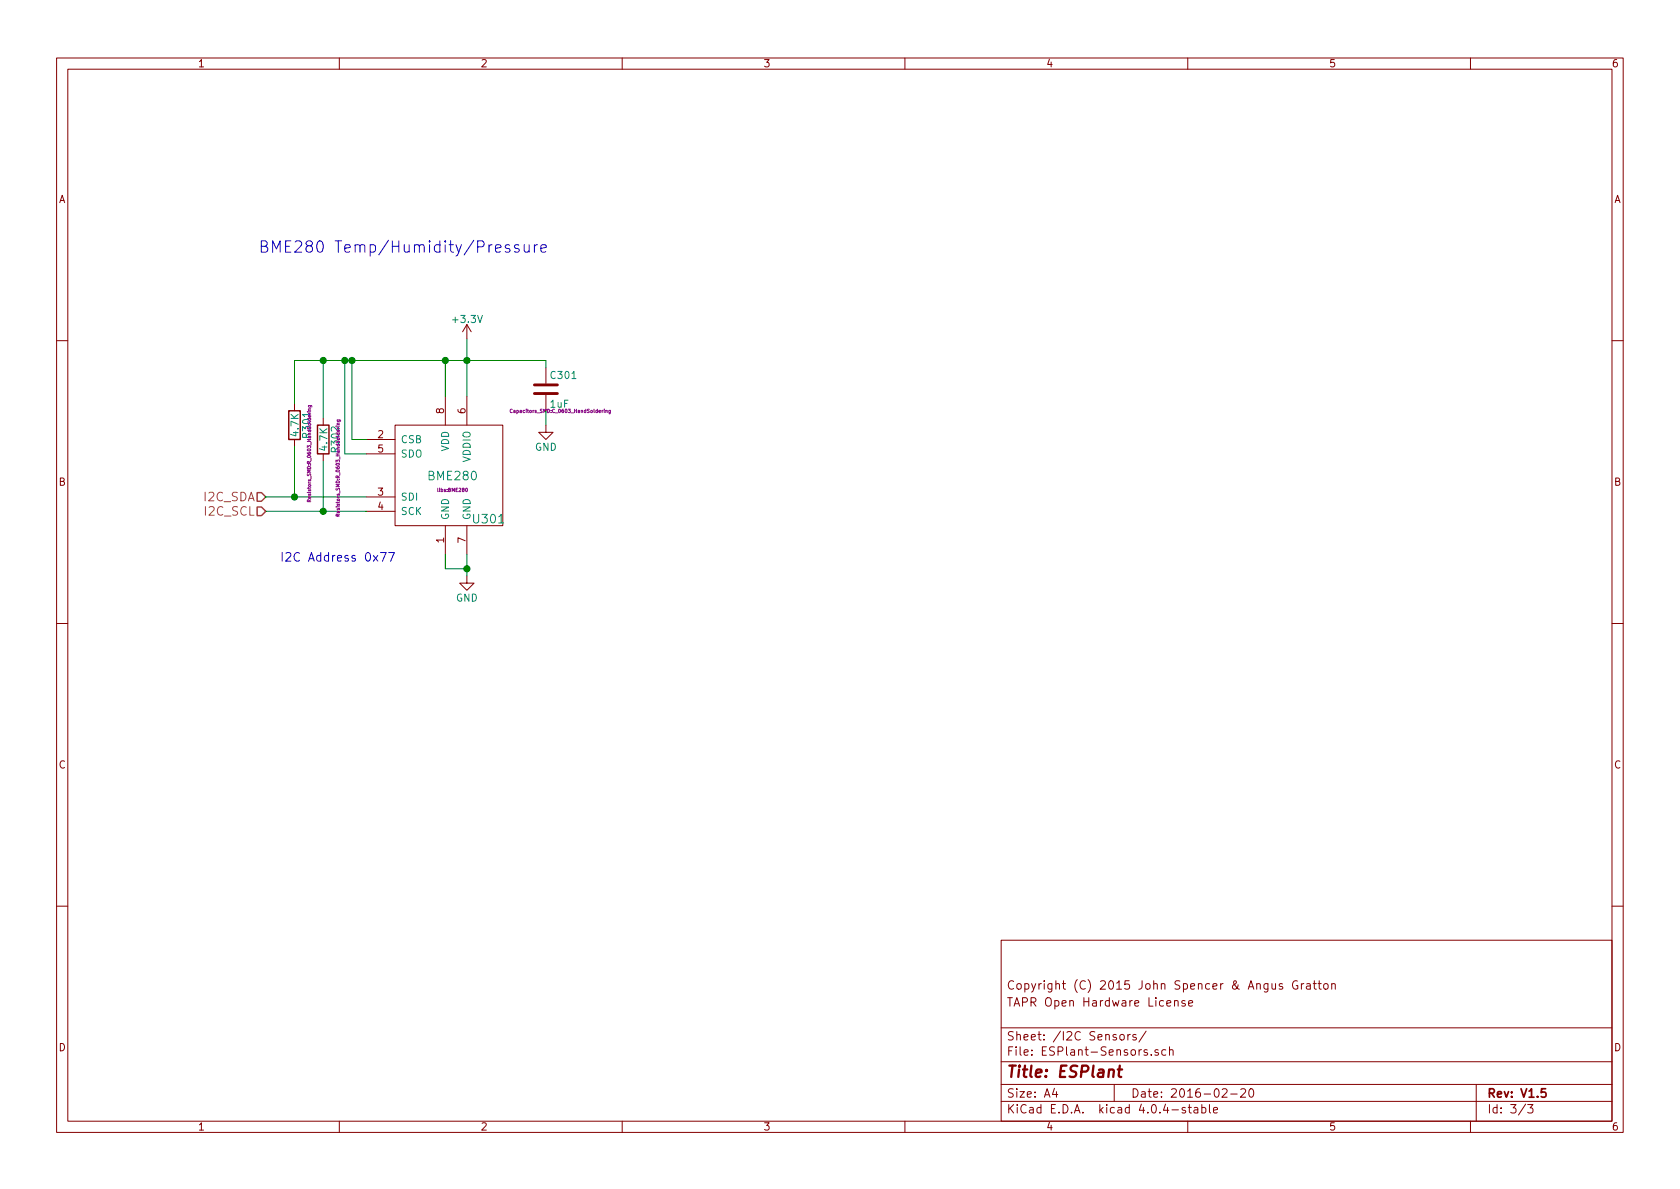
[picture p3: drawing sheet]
EESchema Schematic File Version 2
LIBS:power
LIBS:device
LIBS:transistors
LIBS:conn
LIBS:linear
LIBS:regul
LIBS:74xx
LIBS:cmos4000
LIBS:adc-dac
LIBS:memory
LIBS:xilinx
LIBS:microcontrollers
LIBS:dsp
LIBS:microchip
LIBS:analog_switches
LIBS:motorola
LIBS:texas
LIBS:intel
LIBS:audio
LIBS:interface
LIBS:digital-audio
LIBS:philips
LIBS:display
LIBS:cypress
LIBS:siliconi
LIBS:opto
LIBS:atmel
LIBS:contrib
LIBS:valves
LIBS:ESPlant
LIBS:ESP32-footprints-Shem-Lib
LIBS:freetronics_schematic
LIBS:cp2102
LIBS:relay
LIBS:ESPlant-cache
EELAYER 25 0
EELAYER END
$Descr A4 11693 8268
encoding utf-8
Sheet 3 3
Title "ESPlant"
Date "2016-02-20"
Rev "V1.5"
Comp ""
Comment1 "TAPR Open Hardware License"
Comment2 "Copyright (C) 2015 John Spencer & Angus Gratton"
Comment3 ""
Comment4 ""
$EndDescr
$Comp
L BME280 U301
U 1 1
P 3150 3300
F 0 "U301" H 3400 3000 60  0000 C CNN
F 1 "BME280" H 3150 3300 60  0000 C CNN
F 2 "libs:BME280" H 3150 3200 24  0000 C CNN
F 3 "" H 3150 3300 60  0000 C CNN
	1    3150 3300
	1    0    0    -1  
$EndComp
Text HLabel 1850 3450 0    60   Input ~ 0
I2C_SDA
Wire Wire Line
	1850 3450 2550 3450
Wire Wire Line
	1850 3550 2550 3550
Text HLabel 1850 3550 0    60   Input ~ 0
I2C_SCL
Wire Wire Line
	2400 3150 2550 3150
Wire Wire Line
	3250 2350 3250 2750
Wire Wire Line
	2050 2500 3800 2500
Wire Wire Line
	3100 2750 3100 2500
Connection ~ 3100 2500
Wire Wire Line
	2550 3050 2450 3050
Wire Wire Line
	2450 3050 2450 2500
Connection ~ 2450 2500
$Comp
L R R302
U 1 1
P 2250 3050
F 0 "R302" V 2330 3050 50  0000 C CNN
F 1 "4.7K" V 2250 3050 50  0000 C CNN
F 2 "Resistors_SMD:R_0603_HandSoldering" V 2350 2850 24  0000 C CNN
F 3 "" H 2250 3050 60  0000 C CNN
	1    2250 3050
	1    0    0    -1  
$EndComp
$Comp
L R R301
U 1 1
P 2050 2950
F 0 "R301" V 2130 2950 50  0000 C CNN
F 1 "4.7K" V 2050 2950 50  0000 C CNN
F 2 "Resistors_SMD:R_0603_HandSoldering" V 2150 2750 24  0000 C CNN
F 3 "" H 2050 2950 60  0000 C CNN
	1    2050 2950
	1    0    0    -1  
$EndComp
Wire Wire Line
	2250 2900 2250 2500
Wire Wire Line
	2050 2800 2050 2500
Connection ~ 2250 2500
Wire Wire Line
	2250 3200 2250 3550
Connection ~ 2250 3550
Wire Wire Line
	2050 3100 2050 3450
Connection ~ 2050 3450
Connection ~ 3250 2500
$Comp
L +3.3V #PWR045
U 1 1
P 3250 2350
F 0 "#PWR045" H 3250 2200 50  0001 C CNN
F 1 "+3.3V" H 3250 2490 50  0000 C CNN
F 2 "" H 3250 2350 60  0000 C CNN
F 3 "" H 3250 2350 60  0000 C CNN
	1    3250 2350
	1    0    0    -1  
$EndComp
$Comp
L GND #PWR046
U 1 1
P 3250 4000
F 0 "#PWR046" H 3250 3750 50  0001 C CNN
F 1 "GND" H 3250 3850 50  0000 C CNN
F 2 "" H 3250 4000 60  0000 C CNN
F 3 "" H 3250 4000 60  0000 C CNN
	1    3250 4000
	1    0    0    -1  
$EndComp
Wire Wire Line
	3250 3850 3250 4000
Wire Wire Line
	3250 3950 3100 3950
Wire Wire Line
	3100 3950 3100 3850
Connection ~ 3250 3950
Text Notes 1950 3900 0    60   ~ 0
I2C Address 0x77\n
Text Notes 1800 1750 0    79   ~ 0
BME280 Temp/Humidity/Pressure\n
$Comp
L C C301
U 1 1
P 3800 2700
F 0 "C301" H 3825 2800 50  0000 L CNN
F 1 "1uF" H 3825 2600 50  0000 L CNN
F 2 "Capacitors_SMD:C_0603_HandSoldering" H 3900 2550 24  0000 C CNN
F 3 "" H 3800 2700 60  0000 C CNN
	1    3800 2700
	1    0    0    -1  
$EndComp
Wire Wire Line
	3800 2500 3800 2550
Wire Wire Line
	3800 2850 3800 2950
$Comp
L GND #PWR047
U 1 1
P 3800 2950
F 0 "#PWR047" H 3800 2700 50  0001 C CNN
F 1 "GND" H 3800 2800 50  0000 C CNN
F 2 "" H 3800 2950 60  0000 C CNN
F 3 "" H 3800 2950 60  0000 C CNN
	1    3800 2950
	1    0    0    -1  
$EndComp
Wire Wire Line
	2400 3150 2400 2500
Connection ~ 2400 2500
$EndSCHEMATC
